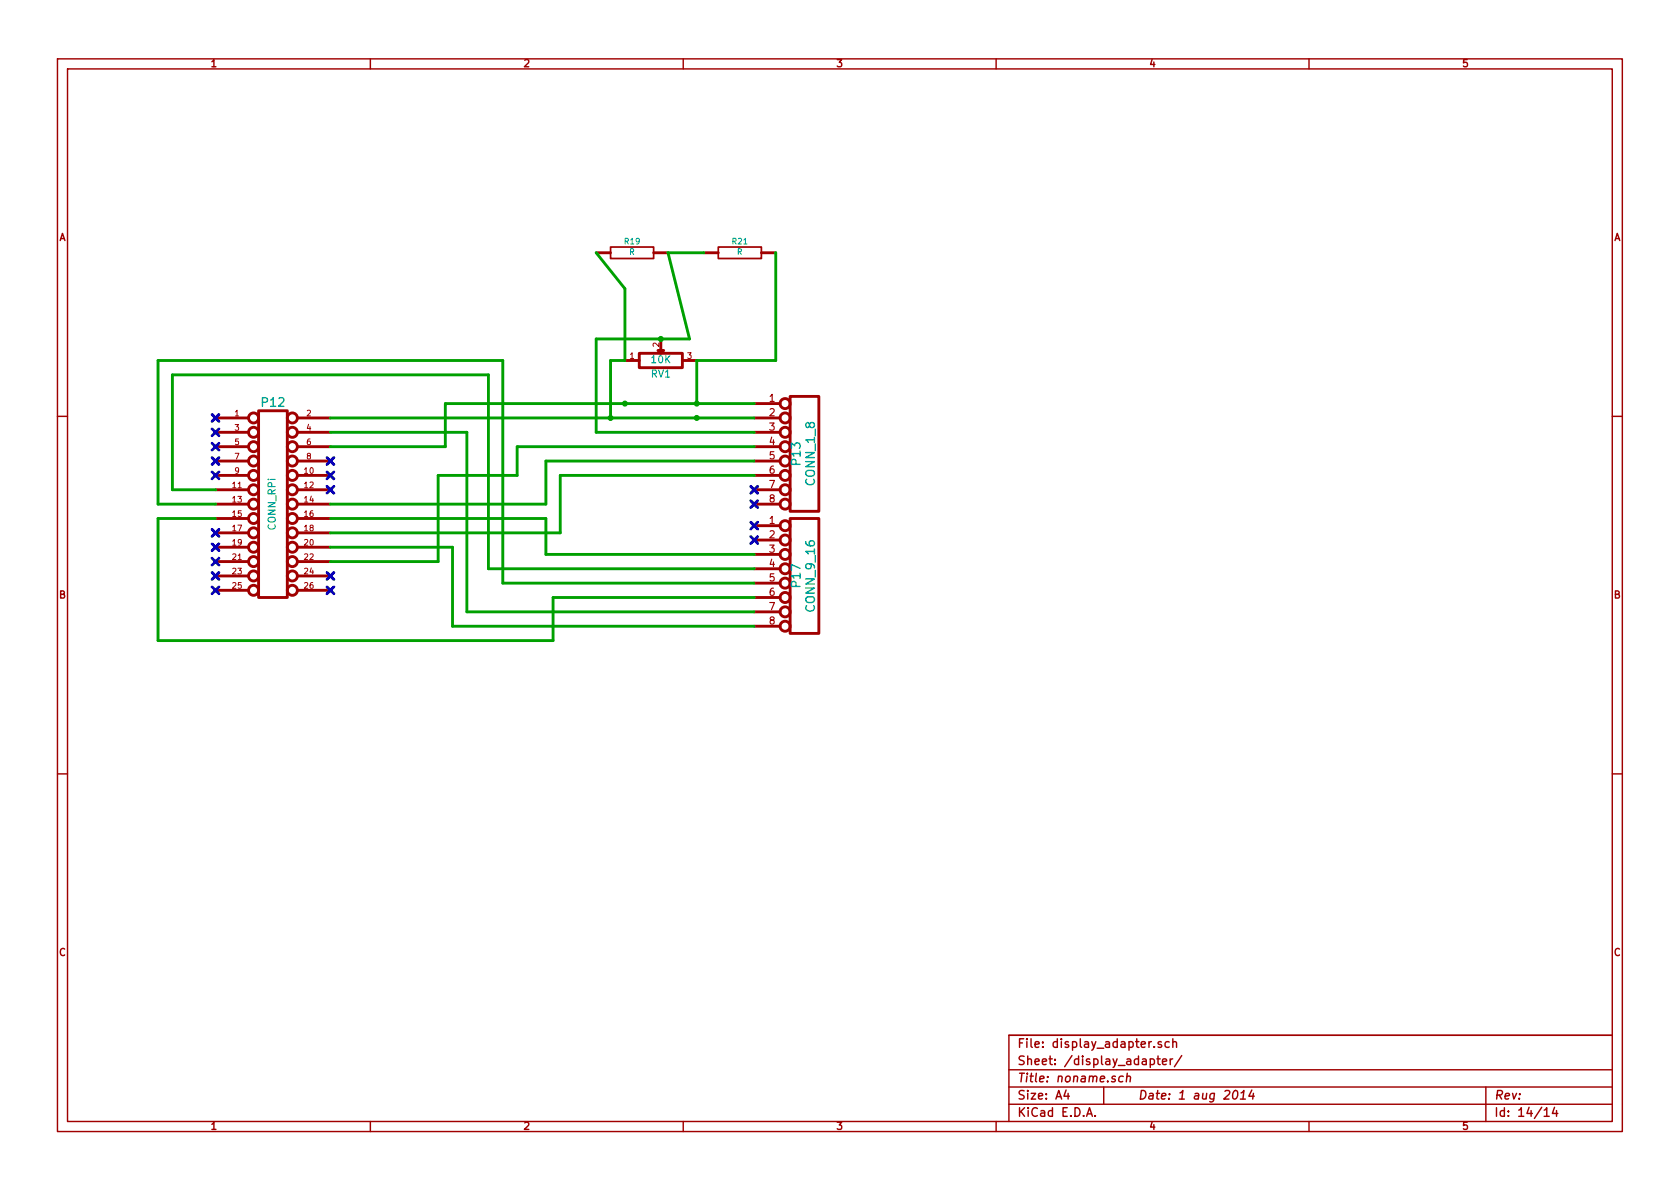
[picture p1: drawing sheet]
<svg xmlns="http://www.w3.org/2000/svg" width="297mm" height="210mm" viewBox="0 0 297 210" stroke-linecap="round" stroke-linejoin="round" font-family="sans-serif">
<g fill="none" stroke="#a00000" stroke-width=".25">
<path d="M10.2 10.4h276.6v189.7h-276.6zM11.9 12.2h273.2v186.1h-273.2zM65.5 10.4v1.8M120.8 10.4v1.8M176.1 10.4v1.8M231.4 10.4v1.8M10.2 73.6h1.7M285.1 73.6h1.7M10.2 136.8h1.7M285.1 136.8h1.7M65.5 198.3v1.8M120.8 198.3v1.8"/>
<path d="M176.1 198.3v1.8M178.4 189.2h106.7M178.4 195.3h106.7M178.4 192.2h106.7M188.5 192.8l-.4 1h1M188.8 193.3v1.1M192.1 197.4l.5-1.5 .5 1.5M192.3 197h.7M193.6 197.3v.1M195.1 192.2v3.1M198.6 190.4l-.1-.1a.52 .52 0 0 0-.7 .3v.6l.3 .1 .4-.1M199.2 190.4l.3-.1 .3 .1v.9"/>
<path d="M199.3 189.8l-.2 1.5M203.4 187.3a.48 .48 0 0 1 .6 .1v.7l-.2 .2-.4-.1M204.1 185.1v.1M204.5 187.2h.6M204.7 186.7v1.4l.4 .2M205.3 184.3l-.3-.1-.3 .2 .1 .2 .5 .2v.3h-.6M205.5 187.8l.8-.2-.1-.3-.4-.1-.3 .3 .1 .7h.6M206.7 184.3a.48 .48 0 0 0-.6 0v.8l.2 .1 .4-.1M206.9 187.2v1.1M207.3 187.2l-.2 .1-.2 .2M207.4 184.3a.36 .36 0 0 1 .6 .1v.8M207.4 183.7v1.5"/>
<path d="M208.9 186.7l-1.3 1.9M218.2 193l.3-.2a.88 .88 0 0 1-.3 1.6l-.2-.3a1.19 1.19 0 0 1 .2-1.1zM219.3 194.4h.9M219.4 193.3l.5-.5-.1 1.6M221.3 192.8l-.5 1h1M221.6 193.3l-.1 1.1M231.4 198.3v1.8M262.7 192.2v6.1M273 196.3l.5-.4v1.5M273 197.4h.9M274.9 195.8l-.4 1.1h.9M275.2 196.4v1"/>
<path d="M285.1 183.1h-106.7v15.2"/>
</g>
<g fill="none" stroke="#a00000" stroke-width=".51">
<path d="M105.4 44.7h2.5M115.6 44.7h2.5M116.8 59.9v2.1M124.5 44.7h2.5M134.6 44.7h2.6M38.1 73.9h5.8M38.1 76.4h5.8M38.1 79h5.8M45.7 72.6h5.1v33.1h-5.1zM52.6 73.9h5.8M52.6 76.4h5.8M52.6 79h5.8"/>
<path d="M110.5 63.7h2.5M113 62.5h7.6v2.5h-7.6zM120.6 63.7h2.6M133.3 73.9h4.6M133.3 76.4h4.6M133.3 79h4.6M133.3 71.4h4.6M139.7 70.1h5.1v20.3h-5.1zM38.1 81.5h5.8M38.1 84.1h5.8M38.1 96.8h5.8M38.1 86.6h5.8"/>
<path d="M38.1 99.3h5.8M38.1 89.1h5.8M38.1 91.7h5.8M38.1 94.2h5.8M52.6 81.5h5.8M52.6 84.1h5.8M52.6 96.8h5.8M52.6 86.6h5.8M52.6 99.3h5.8M52.6 89.1h5.8M52.6 91.7h5.8M52.6 94.2h5.8"/>
<path d="M133.3 81.5h4.6M133.3 84.1h4.6M133.3 86.6h4.6M133.3 89.1h4.6M133.3 93h4.6M133.3 95.5h4.6M133.3 98h4.6M139.7 91.7h5.1v20.3h-5.1zM38.1 101.8h5.8M38.1 104.4h5.8M52.6 101.8h5.8M52.6 104.4h5.8"/>
<path d="M133.3 100.6h4.6M133.3 103.1h4.6M133.3 105.7h4.6M133.3 108.2h4.6M133.3 110.7h4.6"/>
<circle cx="44.8" cy="73.9" r=".89"/>
<circle cx="44.8" cy="79" r=".89"/>
<circle cx="44.8" cy="76.4" r=".89"/>
<circle cx="51.7" cy="73.9" r=".89"/>
<circle cx="51.7" cy="79" r=".89"/>
<circle cx="51.7" cy="76.4" r=".89"/>
<circle cx="138.8" cy="76.4" r=".89"/>
<circle cx="138.8" cy="73.9" r=".89"/>
<circle cx="138.8" cy="71.4" r=".89"/>
<circle cx="138.8" cy="79" r=".89"/>
<circle cx="44.8" cy="96.8" r=".89"/>
<circle cx="44.8" cy="86.6" r=".89"/>
<circle cx="44.8" cy="99.3" r=".89"/>
<circle cx="44.8" cy="81.5" r=".89"/>
<circle cx="44.8" cy="84.1" r=".89"/>
<circle cx="44.8" cy="89.1" r=".89"/>
<circle cx="44.8" cy="91.7" r=".89"/>
<circle cx="44.8" cy="94.2" r=".89"/>
<circle cx="51.7" cy="81.5" r=".89"/>
<circle cx="51.7" cy="96.8" r=".89"/>
<circle cx="51.7" cy="94.2" r=".89"/>
<circle cx="51.7" cy="91.7" r=".89"/>
<circle cx="51.7" cy="86.6" r=".89"/>
<circle cx="51.7" cy="89.1" r=".89"/>
<circle cx="51.7" cy="84.1" r=".89"/>
<circle cx="51.7" cy="99.3" r=".89"/>
<circle cx="138.8" cy="84.1" r=".89"/>
<circle cx="138.8" cy="81.5" r=".89"/>
<circle cx="138.8" cy="95.5" r=".89"/>
<circle cx="138.8" cy="86.6" r=".89"/>
<circle cx="138.8" cy="89.1" r=".89"/>
<circle cx="138.8" cy="93" r=".89"/>
<circle cx="138.8" cy="98" r=".89"/>
<circle cx="44.8" cy="104.4" r=".89"/>
<circle cx="44.8" cy="101.8" r=".89"/>
<circle cx="51.7" cy="104.4" r=".89"/>
<circle cx="51.7" cy="101.8" r=".89"/>
<circle cx="138.8" cy="105.7" r=".89"/>
<circle cx="138.8" cy="108.2" r=".89"/>
<circle cx="138.8" cy="103.1" r=".89"/>
<circle cx="138.8" cy="100.6" r=".89"/>
<circle cx="138.8" cy="110.7" r=".89"/>
</g>
<g fill="none" stroke="#00a000" stroke-width=".51">
<path d="M105.4 44.7l5.1 6.3v12.7h-2.6v10.2M124.5 44.7h-6.4l3.8 15.2h-16.5v16.5h27.9M137.2 44.7v19h-14v7.7M58.4 73.9h74.9M58.4 76.4h24.1v31.8h50.8M133.3 71.4h-54.6v7.6h-20.3M133.3 79h-41.9v5.1h-13.9v15.2h-19.1M38.1 86.6h-7.6v-20.3h55.9v34.3h46.9M38.1 89.1h-10.2v-25.4h61v39.4h44.4M38.1 91.7h-10.2v21.6h69.9v-7.6h35.5M58.4 91.7h38.1v6.3h36.8M58.4 96.8h21.6v13.9h53.3"/>
<path d="M133.3 81.5h-36.8v7.6h-38.1M133.3 84.1h-34.2v10.1h-40.7"/>
</g>
<path d="M116.3 62h1l-.5 .5z" fill="#a00000" stroke="#a00000" stroke-width=".51"/>
<g fill="#00a000" stroke="#00a000" stroke-width=".25">
<circle cx="110.5" cy="71.4" r=".41"/>
<circle cx="123.2" cy="73.9" r=".41"/>
<circle cx="107.9" cy="73.9" r=".41"/>
<circle cx="123.2" cy="71.4" r=".41"/>
<circle cx="116.8" cy="59.9" r=".41"/>
</g>
<path d="M107.9 43.7h7.7v2h-7.7zM127 43.7h7.6v2h-7.6z" fill="none" stroke="#a00000" stroke-width=".3"/>
<g fill="none" stroke="#0000c0" stroke-width=".51">
<path d="M37.5 73.3l1.2 1.2M37.5 75.8l1.2 1.3M37.5 78.4l1.2 1.2M38.7 73.3l-1.2 1.2M38.7 75.8l-1.2 1.3M38.7 78.4l-1.2 1.2M37.5 80.9l1.2 1.2M37.5 83.5l1.2 1.2M37.5 93.6l1.2 1.2M37.5 96.2l1.2 1.2M37.5 98.7l1.2 1.2M38.7 80.9l-1.2 1.2"/>
<path d="M38.7 83.5l-1.2 1.2M38.7 93.6l-1.2 1.2M38.7 96.2l-1.2 1.2M38.7 98.7l-1.2 1.2M57.8 86l1.2 1.2M57.8 83.5l1.2 1.2M57.8 80.9l1.2 1.2M59 80.9l-1.2 1.2M59 83.5l-1.2 1.2M59 86l-1.2 1.2M132.7 86l1.3 1.2M132.7 88.5l1.3 1.3"/>
<path d="M132.7 92.3l1.3 1.3M132.7 94.9l1.3 1.2M134 86l-1.3 1.2M134 88.5l-1.3 1.3M134 92.3l-1.3 1.3M134 94.9l-1.3 1.2M37.5 101.2l1.2 1.3M37.5 103.8l1.2 1.2M38.7 101.2l-1.2 1.3M38.7 103.8l-1.2 1.2M57.8 103.8l1.2 1.2M57.8 101.2l1.2 1.3"/>
<path d="M59 103.8l-1.2 1.2M59 101.2l-1.2 1.3"/>
</g>
<g font-size="2.1" fill="#00a0a0">
<text x="46.4" y="72">P12</text>
<text x="141.6" y="82.1" transform="rotate(-90 141.6 82.1)">P13</text>
<text x="144.1" y="85.7" transform="rotate(-90 144.1 85.7)">CONN_1_8</text>
<text x="141.6" y="103.7" transform="rotate(-90 141.6 103.7)">P17</text>
<text x="144.1" y="107.9" transform="rotate(-90 144.1 107.9)">CONN_9_16</text>
</g>
<g font-size="2.1" fill="#a00000">
<text x="179.9" y="185.4">File: display_adapter.sch</text>
<text x="179.9" y="191.5">Title: noname.sch</text>
<text x="179.9" y="188.4">Sheet: /display_adapter/</text>
<text x="179.9" y="197.6">KiCad E.D.A.</text>
<text x="179.9" y="194.5">Size: A4</text>
<text x="201.2" y="194.5">Date: 1 aug 2014</text>
<text x="264.2" y="194.5">Rev:</text>
<text x="264.2" y="197.6">Id: 14/14</text>
</g>
<g font-size="1.8" fill="#a00000">
<text x="37.3" y="11.9">1</text>
<text x="92.7" y="11.9">2</text>
<text x="148" y="11.9">3</text>
<text x="203.3" y="11.9">4</text>
<text x="258.6" y="11.9">5</text>
<text x="10.4" y="42.7">A</text>
<text x="285.3" y="42.7">A</text>
<text x="136" y="71.1">1</text>
<text x="136" y="73.7">2</text>
<text x="136" y="76.2">3</text>
<text x="136" y="78.7">4</text>
<text x="136" y="81.3">5</text>
<text x="136" y="83.8">6</text>
<text x="136" y="86.4">7</text>
<text x="136" y="88.9">8</text>
<text x="136" y="92.7">1</text>
<text x="136" y="95.2">2</text>
<text x="136" y="97.8">3</text>
<text x="136" y="100.3">4</text>
<text x="10.4" y="105.9">B</text>
<text x="136" y="102.9">5</text>
<text x="136" y="105.4">6</text>
<text x="136" y="107.9">7</text>
<text x="285.3" y="105.9">B</text>
<text x="136" y="110.5">8</text>
<text x="10.4" y="169.1">C</text>
<text x="285.3" y="169.1">C</text>
<text x="37.3" y="199.8">1</text>
<text x="92.7" y="199.8">2</text>
<text x="148" y="199.8">3</text>
<text x="203.3" y="199.8">4</text>
<text x="258.6" y="199.8">5</text>
</g>
<g font-size="1.8" fill="#00a0a0">
<text x="115.2" y="64.3">10K</text>
<text x="115.1" y="66.8">RV1</text>
<text x="48.8" y="93.7" transform="rotate(-90 48.8 93.7)">CONN_RPi</text>
</g>
<g font-size="1.4" fill="#00a0a0">
<text x="110.5" y="43.3">R19</text>
<text x="111.2" y="45.1">R</text>
<text x="129.5" y="43.3">R21</text>
<text x="130.3" y="45.1">R</text>
</g>
<g font-size="1.4" fill="#a00000">
<text x="111.4" y="63.5">1</text>
<text x="116.6" y="61.3" transform="rotate(-90 116.6 61.3)">2</text>
<text x="121.5" y="63.5">3</text>
<text x="41.5" y="73.7">1</text>
<text x="41.5" y="76.2">3</text>
<text x="54.2" y="73.7">2</text>
<text x="54.2" y="76.2">4</text>
<text x="41.5" y="78.7">5</text>
<text x="41.5" y="81.3">7</text>
<text x="41.5" y="83.8">9</text>
<text x="53.8" y="83.8">10</text>
<text x="54.2" y="78.7">6</text>
<text x="54.2" y="81.3">8</text>
<text x="41.1" y="86.4">11</text>
<text x="41.1" y="88.9">13</text>
<text x="53.8" y="86.4">12</text>
<text x="53.8" y="88.9">14</text>
<text x="41.1" y="91.4">15</text>
<text x="41.1" y="94">17</text>
<text x="53.8" y="91.4">16</text>
<text x="53.8" y="94">18</text>
<text x="41.1" y="99.1">21</text>
<text x="41.1" y="101.6">23</text>
<text x="41.1" y="96.5">19</text>
<text x="53.8" y="96.5">20</text>
<text x="53.8" y="99.1">22</text>
<text x="53.8" y="101.6">24</text>
<text x="41.1" y="104.1">25</text>
<text x="53.8" y="104.1">26</text>
</g>
</svg>
